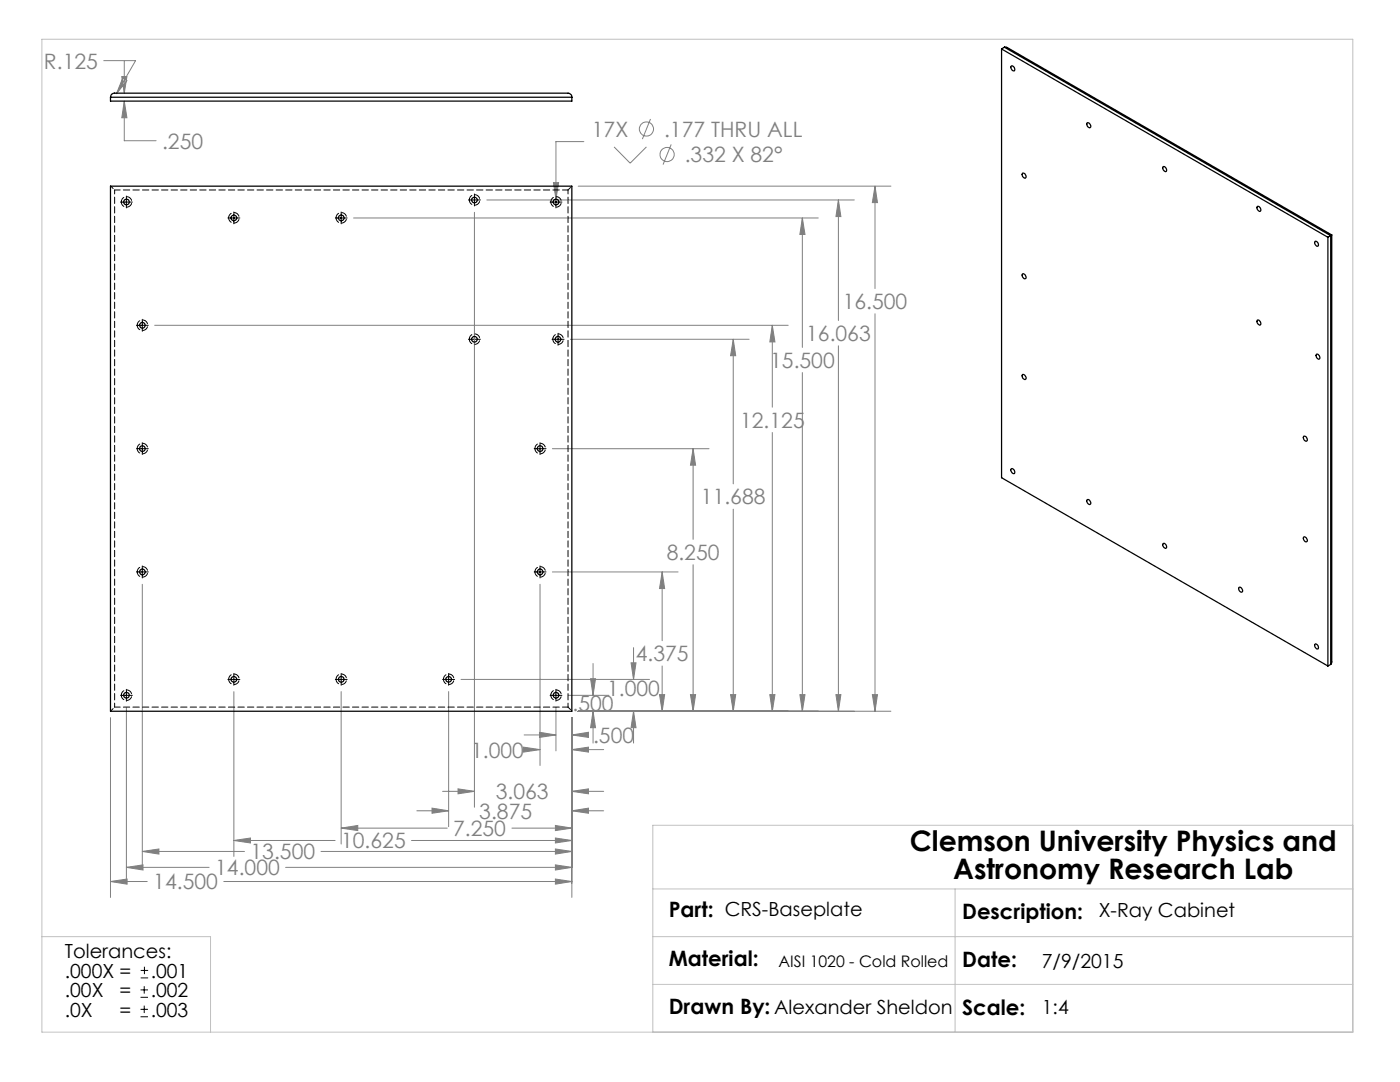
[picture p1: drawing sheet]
<svg xmlns="http://www.w3.org/2000/svg" width="279mm" height="216mm" viewBox="0 0 279 216" stroke-linecap="round" stroke-linejoin="round" font-family="sans-serif">
<g fill="none" stroke="#808080" stroke-width=".2">
<path d="M20.7 12.1h6.4l-3.9 6.6M24.3 15.3h1l-.5 3.3zM24.5 15.6l.8 .5-2.1 2.6zM24.8 12.2v6.4M24.8 20.2l.5 3.3h-1zM24.8 20.2v7.9h6.4M97.2 39.9h73.3M110.5 36.4h1l-.6 3.4zM115.4 37.1h62.4M116.5 28.3h-5.6v11.5M122.6 29.3l3.2 3.3 3.2-3.3M129.8 23.7l-1.6 4.1"/>
<path d="M133.9 28.8l-1.6 4M167.3 39.9l.5 3.3h-1zM167.3 39.9v24.1M174.6 37.1l.5 3.3h-1zM174.6 37.1v20.5M70.6 43.5h92.7M94.7 42.4v118.7M160.1 43.5l.6 3.3h-1.1zM160.1 43.5v25.8M30.9 64.9h126.4M113.8 67.7h35.7M146.3 67.7l.5 3.3h-1z"/>
<path d="M146.3 67.7v28.9M154.1 64.9l.6 3.3h-1.1zM154.1 64.9v16.3M160.1 74.3v67.6M167.3 69v72.9M174.6 62.6v79.3M110.2 89.5h31.3M138.3 89.5l.5 3.3h-1zM138.3 89.5v18.1M154.1 86.3v55.6M28.4 116.6v56.5M107.8 116.6v36.2"/>
<path d="M110.2 114.1h25.1M132.2 114.1l.4 3.3h-1zM132.2 114.1v13.7M138.3 112.7v29.2M146.3 101.6v40.3M46.7 138v32.9M68.1 138v30.4M89.5 138v27M92 135.6h37.6M113.4 138.7h8.1M117.9 135.4h1l-.5 3.3zM118.4 132.4v6.3"/>
<path d="M125.9 132.3h1l-.5 3.3zM126.4 129.2v6.4M131.6 138.6h1l-.4 3.3zM132.2 132.9v9M137.8 138.6h1l-.5 3.3zM145.8 138.6h1l-.5 3.3zM153.6 138.6h1.1l-.6 3.3zM159.6 138.6h1.1l-.6 3.3zM166.8 138.6h1l-.5 3.3zM174.1 138.6h1l-.5 3.3zM22 143.2v35.9M25.2 141.2v35"/>
<path d="M88.3 157.9h6.4M91.4 157.4l3.3 .5-3.3 .5zM104.5 149.1l3.3 .5-3.3 .5zM104.6 146.6h6.3M105.7 149.6h2.1M107.7 146.1l3.2 .5-3.2 .5zM110.9 141.2v8.6M114.1 146.6l3.3-.5v1zM114.1 149.6l3.3-.5v1zM114.1 157.9l3.3-.5v1zM114.1 143.2v35.9M114.1 146.6h3.1"/>
<path d="M114.1 149.6h6.4M114.1 157.9h6.4M115.4 141.9h62.4M118.4 141.9l.5 3.3h-1zM118.4 141.9v6.4M126.4 141.9l.5 3.3h-1zM126.4 141.9v6.4M22 175.9l3.4-.5v1zM22 175.9h7.4M25.2 173.1l3.3-.5v1zM25.2 173.1h16.5M28.4 169.9l3.3-.5v1z"/>
<path d="M28.4 169.9h20.4M44.7 175.9h69.4M46.7 167.7l3.3-.5v1zM46.7 167.7h20.2M57 173.1h57.1M64.1 169.9h50M68.1 165.2l3.3-.5v1zM68.1 165.2h21.2M82.1 167.7h32M83.2 161.8h6.3M86.2 161.3l3.3 .5-3.3 .5zM102.2 165.2h11.9"/>
<path d="M110.8 164.7l3.3 .5-3.3 .5zM110.8 167.2l3.3 .5-3.3 .5zM110.8 169.4l3.3 .5-3.3 .5zM110.8 172.6l3.3 .5-3.3 .5zM110.8 175.4l3.3 .5-3.3 .5zM114.1 161.8l3.3-.5v1zM114.1 161.8h6.4"/>
<circle cx="129" cy="25.7" r="1.42"/>
<circle cx="133.1" cy="30.8" r="1.41"/>
</g>
<g fill="none" stroke="#000" stroke-width=".2">
<path d="M25.2 39.1v2.4M93.5 39.9h2.4M94.7 38.7v2.4M110.9 39.1v2.4M24.1 40.3h2.3M45.5 43.5h2.4M46.7 42.3v2.4M66.9 43.5h2.4M68.1 42.3v2.4M109.8 40.3h2.3M27.2 64.9h2.4M28.4 63.7v2.4"/>
<path d="M93.5 67.7h2.4M94.7 66.5v2.4M110.2 67.7h2.4M111.4 66.5v2.4M27.2 89.5h2.4M28.4 88.3v2.4M106.6 89.5h2.4M107.8 88.3v2.4M27.2 114.1h2.4M28.4 112.9v2.4M106.6 114.1h2.4M107.8 112.9v2.4"/>
<path d="M24.1 138.7h2.3M25.2 137.5v2.4M45.5 135.6h2.4M46.7 134.4v2.3M66.9 135.6h2.4M68.1 134.4v2.3M88.3 135.6h2.4M89.5 134.4v2.3M109.8 138.7h2.3M110.9 137.5v2.4M28 199h1.5M28 197.5h1.5"/>
<path d="M28.1 195.1h1.5M28.1 193.6h1.5M28.8 196.8v1.5M28.8 192.9v1.5M28 202.9h1.5M28 201.4h1.5M28.8 200.7v1.4"/>
</g>
<path d="M8.4 7.8h261.6v198.2h-261.6zM130.3 177.4h139.7M190.6 177.4v28.6M270 164.7h-139.7v41.3M8.4 186.9h33.6v19.1M130.3 186.9h139.7M130.3 196.4h139.7" fill="none" stroke="#c0c0c0" stroke-width=".2"/>
<path d="M114.1 146.6l3.3-.5v1zM107.7 146.1l3.2 .5-3.2 .5zM114.1 149.6l3.3-.5v1zM104.5 149.1l3.3 .5-3.3 .5zM91.4 157.4l3.3 .5-3.3 .5zM114.1 157.9l3.3-.5v1zM86.2 161.3l3.3 .5-3.3 .5zM114.1 161.8l3.3-.5v1zM110.8 164.7l3.3 .5-3.3 .5zM68.1 165.2l3.3-.5v1zM110.8 167.2l3.3 .5-3.3 .5zM46.7 167.7l3.3-.5v1zM110.8 169.4l3.3 .5-3.3 .5zM28.4 169.9l3.3-.5v1zM110.8 172.6l3.3 .5-3.3 .5zM25.2 173.1l3.3-.5v1zM22 175.9l3.4-.5v1zM110.8 175.4l3.3 .5-3.3 .5zM118.4 141.9l.5 3.3h-1zM117.9 135.4h1l-.5 3.3zM126.4 141.9l.5 3.3h-1zM125.9 132.3h1l-.5 3.3zM131.6 138.6h1l-.4 3.3zM132.2 114.1l.4 3.3h-1zM137.8 138.6h1l-.5 3.3zM138.3 89.5l.5 3.3h-1zM145.8 138.6h1l-.5 3.3zM146.3 67.7l.5 3.3h-1zM160.1 43.5l.6 3.3h-1.1zM159.6 138.6h1.1l-.6 3.3zM166.8 138.6h1l-.5 3.3zM167.3 39.9l.5 3.3h-1zM174.1 138.6h1l-.5 3.3zM174.6 37.1l.5 3.3h-1zM110.5 36.4l.4 3.4 .6-3.4zM153.6 138.6h1.1l-.6 3.3zM154.1 64.9l.6 3.3h-1.1zM24.5 15.6l-1.3 3.1 2.1-2.6zM24.8 20.2l.5 3.3h-1zM24.3 15.3h1l-.5 3.3z" fill="#808080"/>
<g fill="none" stroke="#000" stroke-width=".25">
<path d="M22 19.4a.84 .84 0 0 1 .9-.8h90.4a.78 .78 0 0 1 .8 .8M22 19.4v.8h92.1v-.8M22 19.4h92.1M199.9 9.8l65.1 37.5M199.9 9.8v85.5l65.1 37.6M200.4 9.4l.6 .1 64.8 37.4M200.4 9.4l-.5 .4M200.4 9.4l65.2 37.6M201.8 13.3a.52 .52 0 0 1 .6 .2 .52 .52 0 0 1-.1 .6l-.5-.5zM22 37.1h92.1v104.8h-92.1zM204.1 34.5a.6 .6 0 0 1 .6 .4 .6 .6 0 0 1-.2 .7l-.4-.4-.1-.4zM217 24.5a.67 .67 0 0 1 .6 1 .65 .65 0 0 1-.6-1z"/>
<path d="M232.2 33.2a.59 .59 0 0 1 .5 .4 .59 .59 0 0 1-.1 .7l-.5-.6zM204.1 54.6a.64 .64 0 0 1 .5 1 .64 .64 0 0 1-.5-1zM251 41.2a.59 .59 0 0 1 .5 .3 .59 .59 0 0 1-.1 .7l-.5-.6zM262.5 48.2a.56 .56 0 0 1 .5 .3 .56 .56 0 0 1-.1 .6l-.4-.3-.1-.4zM265 47.3v85.6M265.6 47l-.6 .3M265.6 47v85.6M265.8 46.9l-.2 .1M265.8 46.9v85.3l-.2 .4M204.1 74.7a.67 .67 0 0 1 .5 1 .65 .65 0 0 1-.5-1zM251 63.9a.59 .59 0 0 1 .5 .3 .59 .59 0 0 1-.1 .7l-.5-.6zM262.7 70.7a.59 .59 0 0 1 .6 .3 .59 .59 0 0 1-.1 .7l-.5-.4-.1-.4z"/>
<path d="M201.9 93.5a.65 .65 0 0 1 .5 1 .67 .67 0 0 1-.5-1zM216.9 99.8a.54 .54 0 0 1 .7 .2 .54 .54 0 0 1-.1 .7l-.5-.4zM260.2 87a.6 .6 0 0 1 .6 .4 .6 .6 0 0 1-.1 .7l-.5-.4-.1-.4zM232.1 108.5a.54 .54 0 0 1 .6 .2 .54 .54 0 0 1-.1 .7l-.4-.3zM247.2 117.3a.54 .54 0 0 1 .7 .2 .54 .54 0 0 1-.1 .7l-.5-.4zM260.2 107.1a.64 .64 0 0 1 .6 1 .64 .64 0 0 1-.6-1zM262.5 128.5a.65 .65 0 0 1 .5 1 .67 .67 0 0 1-.5-1zM265.6 132.6l-.6 .3"/>
<circle cx="94.7" cy="39.9" r=".56"/>
<circle cx="25.3" cy="40.3" r=".56"/>
<circle cx="46.7" cy="43.5" r=".56"/>
<circle cx="68.1" cy="43.5" r=".56"/>
<circle cx="111" cy="40.3" r=".56"/>
<circle cx="28.4" cy="64.9" r=".56"/>
<circle cx="94.7" cy="67.7" r=".56"/>
<circle cx="111.4" cy="67.7" r=".56"/>
<circle cx="28.4" cy="89.5" r=".56"/>
<circle cx="107.8" cy="89.5" r=".56"/>
<circle cx="28.4" cy="114.1" r=".56"/>
<circle cx="107.8" cy="114.1" r=".56"/>
<circle cx="25.3" cy="138.7" r=".56"/>
<circle cx="46.7" cy="135.6" r=".56"/>
<circle cx="68.1" cy="135.6" r=".56"/>
<circle cx="89.5" cy="135.6" r=".56"/>
<circle cx="111" cy="138.7" r=".56"/>
</g>
<path d="M22.1 37.1l.8 .8M113.4 37.9l.8-.8M22.1 141.9l.8-.8M113.4 141.1l.8 .8" fill="none" stroke="#000" stroke-width=".2" stroke-dasharray="1.3 .6" stroke-dashoffset=".6"/>
<path d="M113.4 37.9v103.2M22.9 141.1v-103.2" fill="none" stroke="#000" stroke-width=".2" stroke-dasharray="1.3 .6" stroke-dashoffset=".5"/>
<g fill="none" stroke="#000" stroke-width=".2" stroke-dasharray="1.3 .6" stroke-dashoffset=".2">
<path d="M22.9 37.9h90.5M93.7 39.9a1.05 1.05 0 0 1 1.4-1 1.05 1.05 0 0 1 .3 1.8 1.05 1.05 0 0 1-1.7-.5v-.3M24.2 40.3a1.05 1.05 0 0 1 1.5-1 1.05 1.05 0 0 1 .3 1.8 1.05 1.05 0 0 1-1.8-.5v-.3M45.6 43.5a1.05 1.05 0 0 1 1.5-1 1.05 1.05 0 0 1 .3 1.8 1.05 1.05 0 0 1-1.7-.5l-.1-.3M67.1 43.5a1.05 1.05 0 0 1 1.5-1 1.05 1.05 0 0 1 .2 1.8 1.05 1.05 0 0 1-1.7-.5v-.3M109.9 40.3a1.05 1.05 0 0 1 1.5-1 1.05 1.05 0 0 1 .3 1.8 1.05 1.05 0 0 1-1.7-.5l-.1-.3M27.4 64.9a1.05 1.05 0 0 1 1.5-1 1.05 1.05 0 0 1 .2 1.8 1.05 1.05 0 0 1-1.7-.5v-.3M93.7 67.7a1.05 1.05 0 0 1 1.4-1 1.05 1.05 0 0 1 .3 1.8 1.05 1.05 0 0 1-1.7-.5v-.3M110.3 67.7a1.05 1.05 0 0 1 1.5-1 1.05 1.05 0 0 1 .3 1.8 1.05 1.05 0 0 1-1.7-.5l-.1-.3M27.4 89.5a1.05 1.05 0 0 1 1.5-1 1.05 1.05 0 0 1 .2 1.8 1.05 1.05 0 0 1-1.7-.5v-.3M106.8 89.5a1.05 1.05 0 0 1 1.4-1 1.05 1.05 0 0 1 .3 1.8 1.05 1.05 0 0 1-1.7-.5v-.3M27.4 114.1a1.05 1.05 0 0 1 1.5-1 1.05 1.05 0 0 1 .2 1.8 1.05 1.05 0 0 1-1.7-.5v-.3"/>
<path d="M106.8 114.1a1.05 1.05 0 0 1 1.4-1 1.05 1.05 0 0 1 .3 1.8 1.05 1.05 0 0 1-1.7-.5v-.3M24.2 138.7a1.05 1.05 0 0 1 1.5-.9 1.05 1.05 0 0 1 .3 1.7 1.05 1.05 0 0 1-1.8-.5v-.3M45.6 135.5a1.05 1.05 0 0 1 1.5-.9 1.05 1.05 0 0 1 .3 1.7 1.05 1.05 0 0 1-1.7-.5l-.1-.3M67.1 135.5a1.05 1.05 0 0 1 1.5-.9 1.05 1.05 0 0 1 .2 1.7 1.05 1.05 0 0 1-1.7-.5v-.3M88.5 135.5a1.05 1.05 0 0 1 1.5-.9 1.05 1.05 0 0 1 .2 1.7 1.05 1.05 0 0 1-1.7-.5v-.3M109.9 138.7a1.05 1.05 0 0 1 1.5-.9 1.05 1.05 0 0 1 .3 1.7 1.05 1.05 0 0 1-1.7-.5l-.1-.3M113.4 141.1h-90.5"/>
</g>
<g font-size="5.6">
<text x="181.6" y="169.8">Clemson University Physics and</text>
<text x="190.2" y="175.5">Astronomy Research Lab</text>
</g>
<g font-size="4.2" fill="#808080">
<text x="8.8" y="13.7">R.125</text>
<text x="32.3" y="29.7">.250</text>
<text x="118.1" y="27.3">17X</text>
<text x="132.5" y="27.3">.177 THRU ALL</text>
<text x="136.7" y="32.4">.332 X 82°</text>
<text x="168.2" y="61.7">16.500</text>
<text x="160.9" y="68.1">16.063</text>
<text x="153.7" y="73.4">15.500</text>
<text x="147.7" y="85.4">12.125</text>
<text x="139.9" y="100.6">11.688</text>
<text x="133.1" y="111.7">8.250</text>
<text x="126.9" y="132">4.375</text>
<text x="114.3" y="141.9">.500</text>
<text x="121.2" y="139">1.000</text>
<text x="118.4" y="148.2">.500</text>
<text x="94" y="151.2">1.000</text>
<text x="99" y="159.5">3.063</text>
<text x="90.4" y="166.8">7.250</text>
<text x="95.7" y="163.4">3.875</text>
<text x="50" y="171.5">13.500</text>
<text x="68.1" y="169.3">10.625</text>
<text x="30.6" y="177.5">14.500</text>
<text x="42.9" y="174.7">14.000</text>
</g>
<g font-size="4.2">
<text x="133.5" y="183.1">Part: CRS-Baseplate</text>
<text x="192" y="183.3">Description:</text>
<text x="133.5" y="192.7">Material:</text>
<text x="192" y="192.9">Date:</text>
<text x="133.5" y="202.3">Drawn By: Alexander Sheldon</text>
<text x="192" y="202.5">Scale:</text>
</g>
<g font-size="3.9">
<text x="219.3" y="183.1">X-Ray Cabinet</text>
<text x="12.9" y="191.2">Tolerances:</text>
<text x="12.9" y="195.1">.000X =</text>
<text x="30.1" y="195.1">.001</text>
<text x="207.9" y="193.1">7/9/2015</text>
<text x="12.9" y="199">.00X</text>
<text x="12.9" y="202.8">.0X</text>
<text x="23.9" y="202.8">=</text>
<text x="23.9" y="199">=</text>
<text x="30.1" y="202.8">.003</text>
<text x="30.1" y="199">.002</text>
<text x="207.9" y="202.3">1:4</text>
</g>
<text font-size="3.2" x="155.3" y="192.9">AISI 1020 - Cold Rolled</text>
</svg>
